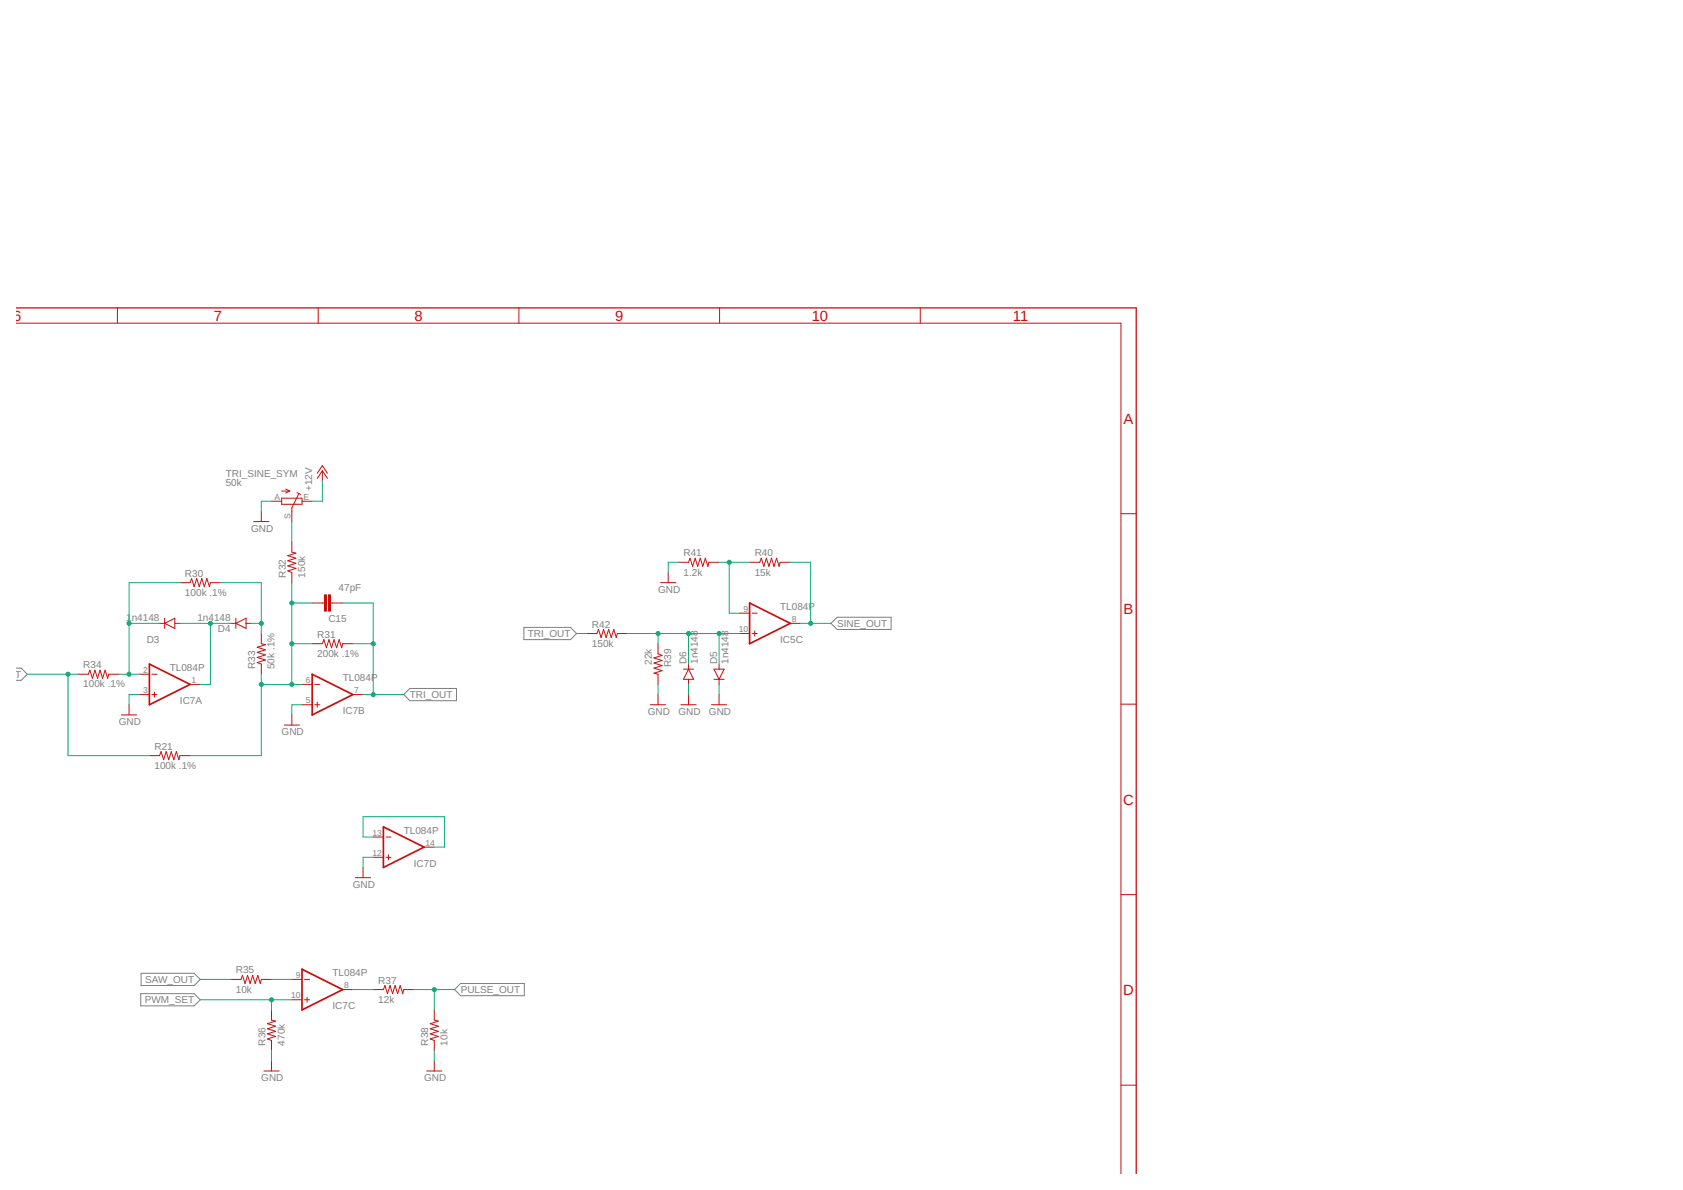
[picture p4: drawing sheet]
<svg xmlns="http://www.w3.org/2000/svg" width="420mm" height="297mm" viewBox="0 0 420 297" stroke-linecap="round" stroke-linejoin="round" font-family="sans-serif">
<path d="M130.8 156.6h11.6l1.6 1.5-1.6 1.6h-11.6zM207.5 155.6l1.5-1.5h13.5v3h-13.5zM4.1 166.8h1.2l1.5 1.5-1.5 1.5h-1.2M100.8 173.4l1.5-1.5h11.7v3h-11.7zM35.1 248h13.4l1.5 1.6-1.5 1.5h-13.4zM35.2 243h13.3l1.5 1.5-1.5 1.5h-13.3zM113.5 247l1.5-1.5h15.9v3h-15.9z" fill="none" stroke="#808080" stroke-width=".25"/>
<path d="M4.1 76.9h279.6v216" fill="none" stroke="#c90d0c" stroke-width=".32"/>
<g fill="none" stroke="#c90d0c" stroke-width=".25">
<path d="M29.3 76.9v3.8M79.4 76.9v3.8M129.5 76.9v3.8M179.6 76.9v3.8M229.7 76.9v3.8M4.1 80.7h275.7v212.2M79.2 118.1l1.3-1.9 1.2 1.9M80.5 117.5l1.2 1.9M80.5 117.5l-1.3 1.9M80.5 117.5v2.5M63.3 130.2h3.8M65.2 127.7v2.5"/>
<path d="M67.8 125.1h2.5M70.3 124.4h5.1v1.5h-5.1zM70.3 122.6h2M71.3 122.1l1 .5M72.3 122.6l-1 .5M72.9 135.3v2.5l1 .3-2.1 .6 2.1 .6-2.1 .7 2.1 .6-2.1 .6 2.1 .7-2.1 .6 1.1 .4v2.5M74.1 123l1 .4M74.6 123.2l-1.7 3.6v3.4M75.4 125.1h2.5M279.8 128.2h3.9M39.8 155.6h1.3M41.1 155.6l2.5-1.3v2.6z"/>
<path d="M41.1 154.3v2.6M43.6 155.6h1.3M44.9 145.4h2.6l.3-1 .7 2.1 .6-2.1 .6 2.1 .7-2.1 .6 2.1 .6-2.1 .7 2.1 .2-1.1h2.6M57.6 155.6h1.3M58.9 155.6l2.5-1.3v2.6zM58.9 154.3v2.6M61.4 155.6h1.3M65.2 158.1v2.6l1.1 .2-2.1 .7 2.1 .6-2.1 .6 2.1 .7-2.1 .6 2.1 .6-2.1 .7 1 .4v2.5M77.9 150.5h3.1M82.5 150.5h3.1M146.5 158.1h2.5l.4-1 .7 2.1 .6-2.1 .6 2.1 .7-2.1 .6 2.1 .6-2.1 .7 2.1 .2-1.1h2.6M164.9 145.4h3.8"/>
<path d="M166.8 142.9v2.5M169.4 140.4h2.5l.4-1.1 .6 2.1 .6-2.1 .7 2.1 .6-2.1 .7 2.1 .6-2.1 .6 2.1 .3-1h2.5M184.6 158.1h2.5M184.6 153.1h2.5M187.1 140.4h2.6l.4-1.1 .6 2.1 .6-2.1 .7 2.1 .6-2.1 .6 2.1 .7-2.1 .6 2.1 .3-1h2.5M187.8 158.1h1.2M187.8 153.1h1.2M188.4 157.5v1.3M197.3 155.6h2.5M19.5 168.3h2.6l.3-1 .7 2 .6-2 .6 2 .7-2 .6 2 .6-2 .7 2 .2-1h2.6M30.3 178.5h3.8M32.2 175.9v2.6"/>
<path d="M34.8 168.3h2.5M34.8 173.4h2.5M37.9 168.3h1.3M37.9 173.4h1.3M38.6 172.7v1.3M47.5 170.8h2.5M72.9 178.5v2.5M75.4 175.9h2.5M75.4 170.8h2.5M77.9 160.7h2.6l.4-1 .6 2 .6-2 .7 2 .6-2 .6 2 .7-2 .6 2 .3-1h2.5M78.6 175.9h1.2M78.6 170.8h1.2"/>
<path d="M79.2 175.3v1.3M88.1 173.4h2.5M162.4 175.9h3.8M164.3 160.7v2.5l1 .4-2 .6 2 .7-2 .6 2 .6-2 .7 2 .6-2 .6 1 .3v2.5M164.3 173.4v2.5M170 175.9h3.8M170.6 167h2.6M171.9 167l1.3 2.6h-2.6zM171.9 165.8v1.2M171.9 169.6v1.2M171.9 173.4v2.5M177.6 175.9h3.8"/>
<path d="M178.2 167h2.6l-1.3 2.6zM178.2 169.6h2.6M179.5 165.8v1.2M179.5 169.6v1.2M179.5 173.4v2.5M279.8 175.8h3.9M37.3 188.6h2.5l.4-1 .7 2 .6-2 .6 2 .7-2 .6 2 .6-2 .7 2 .2-1h2.6M71 181h3.8M88.7 219.1h3.8M90.6 216.5v2.6M93.2 214h2.5M93.2 208.9h2.5"/>
<path d="M96.4 214h1.2M96.4 208.9h1.2M97 213.4v1.2M105.9 211.5h2.5M279.8 223.3h3.9M57.6 244.5h2.6l.3-1 .7 2 .6-2 .6 2 .7-2 .6 2 .6-2 .7 2 .2-1h2.6M67.8 252.1v2.5l1 .3-2 .6 2 .7-2 .6 2 .6-2 .7 2 .6-2 .6 1 .4v2.6M72.9 244.5h2.5M72.9 249.6h2.5M76 244.5h1.3M76 249.6h1.3M76.7 248.9v1.3"/>
<path d="M85.6 247h2.5M93.2 247h2.5l.4-1 .6 2 .7-2 .6 2 .6-2 .7 2 .6-2 .6 2 .3-1h2.5M108.4 252.1v2.5l1 .3-2 .6 2 .7-2 .6 2 .6-2 .7 2 .6-2 .6 1 .4v2.6M65.9 267.3h3.8M67.8 264.8v2.5M106.5 267.3h3.8M108.4 264.8v2.5M279.8 270.9h3.9"/>
</g>
<g fill="#c90d0c" stroke="#c90d0c" stroke-width=".25">
<path d="M81 148.5h.5v4h-.5z"/>
<path d="M82 148.5h.5v4h-.5z"/>
</g>
<path d="M187.1 150.5l10.2 5.1-10.2 5.1zM37.3 165.8l10.2 5-10.2 5.1zM77.9 168.3l10.2 5.1-10.2 5.1zM95.7 206.4l10.2 5.1-10.2 5zM75.4 241.9l10.2 5.1-10.2 5.1z" fill="none" stroke="#c90d0c" stroke-width=".42"/>
<g fill="none" stroke="#0dab76" stroke-width=".25">
<path d="M67.8 125.1h-2.6v2.6M72.9 130.2v5.1M80.5 120v5.1h-2.6M32.2 155.6h7.6M44.9 145.4h-12.7v22.9M44.9 155.6h12.7M52.5 155.6v15.2h-2.5M55.1 145.4h10.1v12.7M62.7 155.6h2.5M72.9 145.4v25.4M72.9 150.5h5M85.6 150.5h7.6v22.9"/>
<path d="M144 158.1h2.5M156.7 158.1h27.9M164.3 158.1v2.6M169.4 140.4h-2.6v2.5M171.9 158.1v7.7M179.5 158.1v7.7M179.5 140.4h7.6M182.1 140.4v12.7h2.5M197.3 140.4h5.1v15.2M199.8 155.6h7.7M6.8 168.3h12.7M17 168.3v20.3h20.3"/>
<path d="M29.7 168.3h5.1M34.8 173.4h-2.6v2.5M65.2 168.3v20.3h-17.7M65.2 170.8h10.2M72.9 160.7h5M75.4 175.9h-2.5v2.6M88.1 160.7h5.1M90.6 173.4h10.2M164.3 170.8v2.6M171.9 170.8v2.6M179.5 170.8v2.6M93.2 214h-2.6v2.5"/>
<path d="M93.2 208.9h-2.6v-5h20.4v7.6h-2.6M50 244.5h7.6M50 249.6h22.9M67.8 249.6v2.5M67.8 244.5h5.1M88.1 247h5.1M103.3 247h10.2M108.4 247v5.1M67.8 262.3v2.5M108.4 262.3v2.5"/>
</g>
<g fill="#0dab76" stroke="#0dab76" stroke-width=".25">
<circle cx="17" cy="168.3" r=".51"/>
<circle cx="32.2" cy="155.6" r=".51"/>
<circle cx="32.2" cy="168.3" r=".51"/>
<circle cx="52.5" cy="155.6" r=".51"/>
<circle cx="65.2" cy="155.6" r=".51"/>
<circle cx="65.2" cy="170.8" r=".51"/>
<circle cx="72.9" cy="160.7" r=".51"/>
<circle cx="72.9" cy="150.5" r=".51"/>
<circle cx="72.9" cy="170.8" r=".51"/>
<circle cx="93.2" cy="160.7" r=".51"/>
<circle cx="93.2" cy="173.4" r=".51"/>
<circle cx="67.8" cy="249.6" r=".51"/>
<circle cx="108.4" cy="247" r=".51"/>
<circle cx="179.5" cy="158.1" r=".51"/>
<circle cx="171.9" cy="158.1" r=".51"/>
<circle cx="164.3" cy="158.1" r=".51"/>
<circle cx="182.1" cy="140.4" r=".51"/>
<circle cx="202.4" cy="155.6" r=".51"/>
</g>
<g font-size="3.7" fill="#c90d0c">
<text x="3.3" y="80.1">6</text>
<text x="53.4" y="80.1">7</text>
<text x="103.5" y="80.1">8</text>
<text x="153.6" y="80.1">9</text>
<text x="202.6" y="80.1">10</text>
<text x="252.9" y="80.1">11</text>
<text x="280.5" y="105.7">A</text>
<text x="280.5" y="153.3">B</text>
<text x="280.4" y="200.8">C</text>
<text x="280.4" y="248.4">D</text>
</g>
<g font-size="2.5" fill="#808080">
<text x="56.3" y="119.1">TRI_SINE_SYM</text>
<text x="56.3" y="121.3">50k</text>
<text x="77.9" y="122.6" transform="rotate(-90 77.9 122.6)">+12V</text>
<text x="62.7" y="132.7">GND</text>
<text x="46.2" y="143.9">R30</text>
<text x="170.6" y="143.7">1.2k</text>
<text x="170.6" y="138.9">R41</text>
<text x="188.4" y="143.7">15k</text>
<text x="188.4" y="138.9">R40</text>
<text x="46.2" y="148.7">100k .1%</text>
<text x="71.3" y="144.2" transform="rotate(-90 71.3 144.2)">R32</text>
<text x="76.1" y="144.2" transform="rotate(-90 76.1 144.2)">150k</text>
<text x="84.5" y="147.6">47pF</text>
<text x="164.3" y="148">GND</text>
<text x="31.5" y="155.1">1</text>
<text x="32.9" y="155.1">n4148</text>
<text x="49.3" y="155.1">1n4148</text>
<text x="82" y="155.2">C15</text>
<text x="194.8" y="152.3">TL084P</text>
<text x="36.6" y="160.4">D3</text>
<text x="54.4" y="157.9">D4</text>
<text x="79.2" y="159.2">R31</text>
<text x="131.7" y="159">TRI_OUT</text>
<text x="147.8" y="161.4">150k</text>
<text x="147.8" y="156.6">R42</text>
<text x="194.8" y="160.5">IC5C</text>
<text x="209" y="156.5">SINE_OUT</text>
<text x="20.8" y="166.8">R34</text>
<text x="42.4" y="167.5">TL084P</text>
<text x="63.7" y="167" transform="rotate(-90 63.7 167)">R33</text>
<text x="68.5" y="167" transform="rotate(-90 68.5 167)">50k .1%</text>
<text x="79.2" y="164">200k .1%</text>
<text x="162.8" y="166" transform="rotate(-90 162.8 166)">22k</text>
<text x="167.6" y="166.5" transform="rotate(-90 167.6 166.5)">R39</text>
<text x="171.4" y="165.8" transform="rotate(-90 171.4 165.8)">D6</text>
<text x="174.2" y="165.8" transform="rotate(-90 174.2 165.8)">1n4148</text>
<text x="179" y="165.8" transform="rotate(-90 179 165.8)">D5</text>
<text x="181.8" y="165.8" transform="rotate(-90 181.8 165.8)">1n4148</text>
<text x="0" y="169.2">OUT</text>
<text x="20.8" y="171.6">100k .1%</text>
<text x="85.5" y="170.1">TL084P</text>
<text x="44.9" y="175.8">IC7A</text>
<text x="85.5" y="178.3">IC7B</text>
<text x="102.3" y="174.3">TRI_OUT</text>
<text x="161.7" y="178.4">GND</text>
<text x="169.4" y="178.4">GND</text>
<text x="177" y="178.4">GND</text>
<text x="29.7" y="181">GND</text>
<text x="70.3" y="183.5">GND</text>
<text x="38.6" y="191.9">100k .1%</text>
<text x="38.6" y="187.1">R21</text>
<text x="100.8" y="208.2">TL084P</text>
<text x="88.1" y="221.6">GND</text>
<text x="103.3" y="216.4">IC7D</text>
<text x="36.2" y="245.4">SAW_OUT</text>
<text x="58.9" y="243">R35</text>
<text x="83" y="243.7">TL084P</text>
<text x="94.4" y="245.5">R37</text>
<text x="36.1" y="250.5">PWM_SET</text>
<text x="58.9" y="247.8">10k</text>
<text x="83" y="252">IC7C</text>
<text x="94.4" y="250.3">12k</text>
<text x="115" y="247.9">PULSE_OUT</text>
<text x="66.3" y="261" transform="rotate(-90 66.3 261)">R36</text>
<text x="71.1" y="261" transform="rotate(-90 71.1 261)">470k</text>
<text x="106.9" y="261" transform="rotate(-90 106.9 261)">R38</text>
<text x="111.7" y="261" transform="rotate(-90 111.7 261)">10k</text>
<text x="65.2" y="269.9">GND</text>
<text x="105.9" y="269.9">GND</text>
</g>
<g font-size="2.1" fill="#808080">
<text x="68.5" y="124.8">A</text>
<text x="75.7" y="124.8">E</text>
<text x="72.5" y="129.4" transform="rotate(-90 72.5 129.4)">S</text>
<text x="185.6" y="152.7">9</text>
<text x="197.7" y="155.2">8</text>
<text x="184.4" y="157.8">10</text>
<text x="35.8" y="167.9">2</text>
<text x="35.8" y="173">3</text>
<text x="47.8" y="170.5">1</text>
<text x="76.4" y="170.5">6</text>
<text x="88.4" y="173">7</text>
<text x="76.4" y="175.6">5</text>
<text x="93" y="208.6">13</text>
<text x="93" y="213.6">12</text>
<text x="106.2" y="211.1">14</text>
<text x="73.8" y="244.1">9</text>
<text x="72.7" y="249.2">10</text>
<text x="85.9" y="246.7">8</text>
</g>
</svg>
